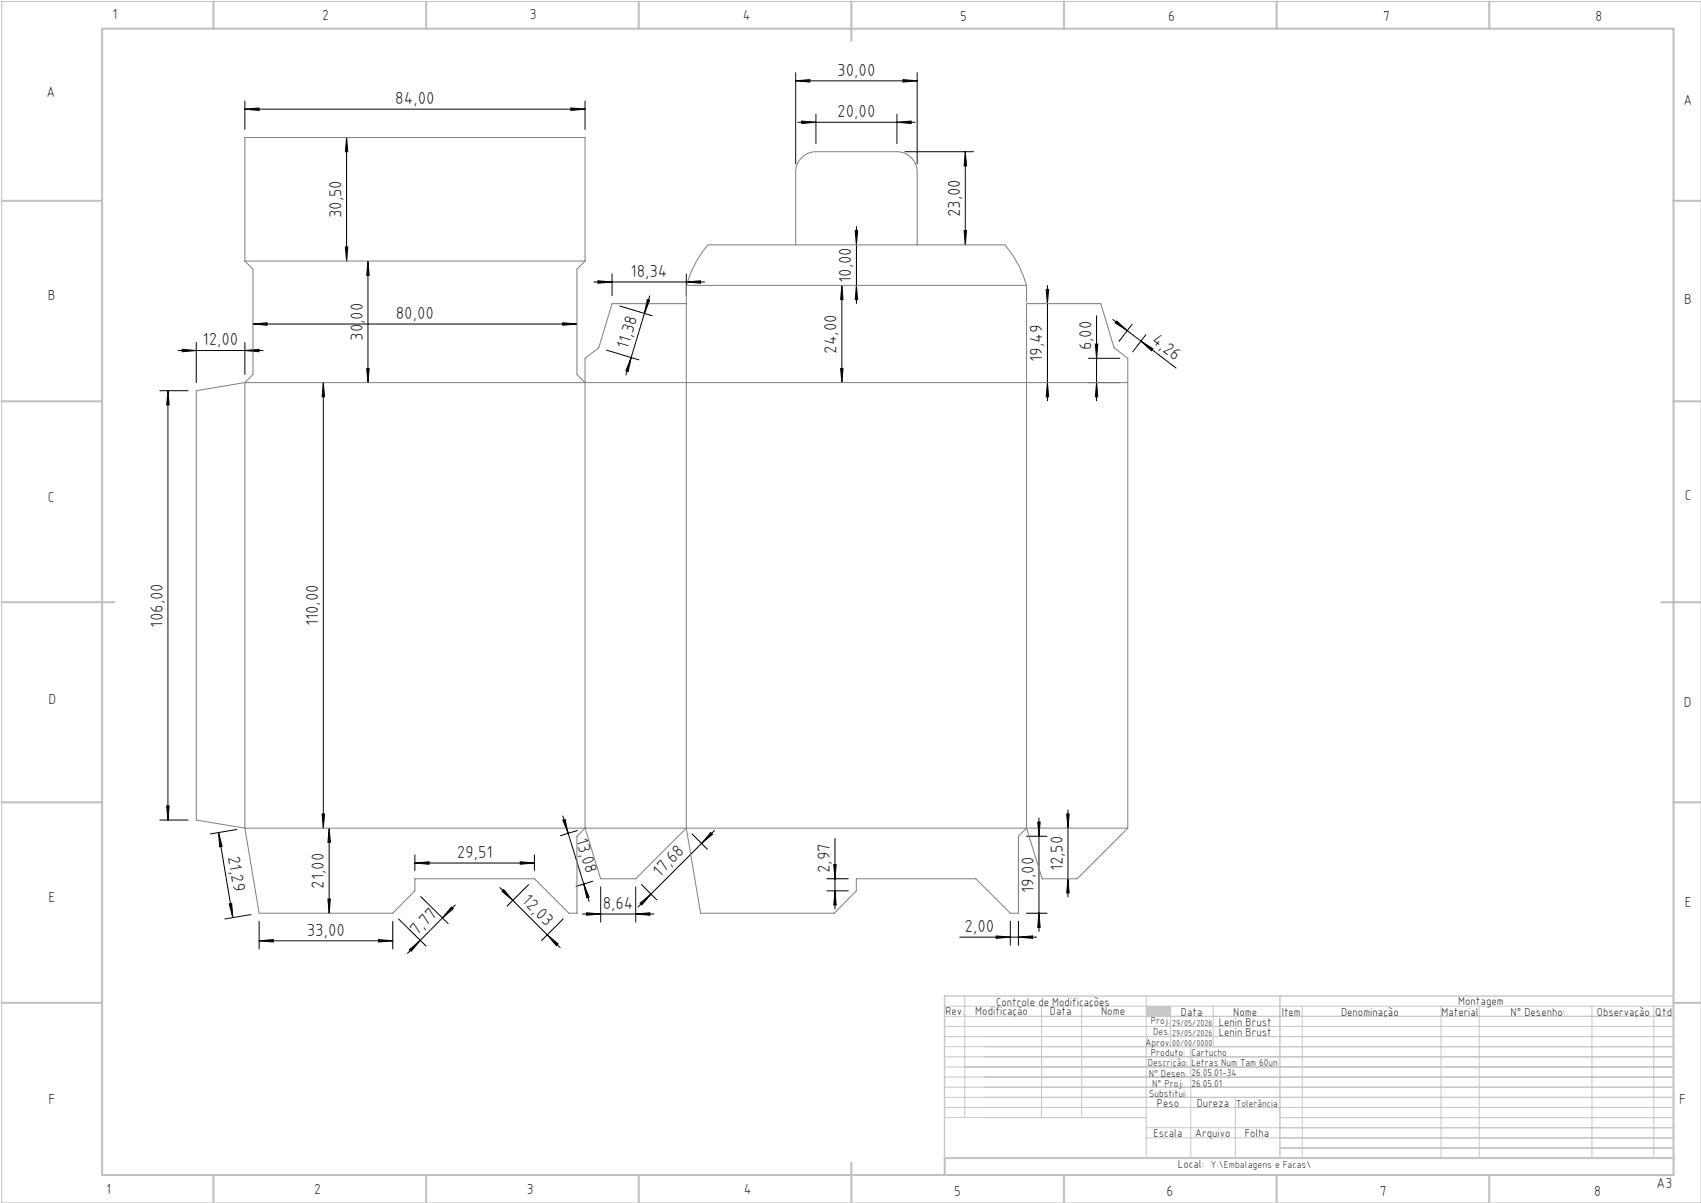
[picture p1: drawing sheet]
<svg xmlns="http://www.w3.org/2000/svg" width="420mm" height="297mm" viewBox="0 0 420 297" stroke-linecap="round" stroke-linejoin="round" font-family="sans-serif">
<path d="M.4 .4h419.6v296.6h-419.6z" fill="none" stroke="#c0c0c0" stroke-width=".25"/>
<g fill="none" stroke="#c0c0c0" stroke-width=".5">
<path d="M25.2 7.1h388v283h-388zM52.7 .4v6.7M105.2 .4v6.7M157.7 .4v6.7M210.2 .4v9.7M262.7 .4v6.7M315.2 .4v6.7M367.7 .4v6.7M.4 49.6h24.8M413.2 49.6h6.8M.4 99.1h24.8M413.2 99.1h6.8"/>
<path d="M.4 148.7h27.8M410.2 148.7h9.8M.4 198.1h24.8M413.2 198.1h6.8M.4 247.6h24.8M413.2 247.6h6.8M52.7 290.1v6.9M105.2 290.1v6.9M157.7 290.1v6.9M210.2 287.1v9.9M262.7 290.1v6.9M315.2 290.1v6.9"/>
<path d="M367.7 290.1v6.9M413.2 285.9h-179.9v4.2"/>
</g>
<g fill="none" stroke="#c3c8d2" stroke-width=".25">
<path d="M233.2 250.9h180M233.2 248.4h180M233.2 253.4h180M233.2 255.9h180M233.2 258.4h180M238.2 245.9v30M257.2 248.4v27.5M267.1 248.4v27.5M283 245.9v40M289 248.4v10M294 258.4v27.5M299.6 248.4v10"/>
<path d="M321.5 248.4v37.5M355.8 248.4v37.5M365.2 248.4v37.5M393.1 248.4v37.5M408.3 248.4v37.5M233.2 260.9h180M233.2 263.4h180M233.2 265.9h180M233.2 268.4h180M233.2 270.9h180M233.2 273.4h180M233.2 275.9h49.8"/>
<path d="M283 278.4h130.2M305 270.9v15M316 275.9h97.2M283 280.9h130.2M316 283.4h97.2"/>
</g>
<path d="M233.2 245.9h180v40h-180zM316 245.9v40" fill="none" stroke="#c3c8d2" stroke-width=".35"/>
<path d="M283 248.4h6v2.5h-6z" fill-rule="evenodd" fill="#c3c8d2"/>
<g fill="none" stroke="#000" stroke-width=".25">
<path d="M196.5 20l3.5-.3v.6zM196.5 18v22.5M196.5 20h30M223 19.7l3.5 .3-3.5 .3zM226.5 18v22.5M60.5 27l3.5-.3v.6zM60.5 25v7M60.5 27h84M85.6 34l.3 3.5h-.6zM85.6 34v30.5M141 26.7l3.5 .3-3.5 .3zM144.5 25v7"/>
<path d="M197 30.2h29M198 29.9l3.5 .3-3.5 .3zM201.5 28.2v7.3M221.5 30.2l3.5-.3v.6zM221.5 28.2v7.3M223.5 37.5h16.9M238.4 37.5l.3 3.5h-.6zM238.4 37.5v23M211.2 57h.6l-.3 3.5zM211.5 56v19M238.1 57h.6l-.3 3.5zM62.5 80l3.5-.3v.6z"/>
<path d="M62.5 80h80M85.3 61h.6l-.3 3.5zM90.8 64.5l.3 3.5h-.6zM90.8 64.5v30M139 79.7l3.5 .3-3.5 .3zM146.6 69.6h27.4M147.6 69.3l3.5 .3-3.5 .3zM151.1 67.6v5.4M153 75.5l8 2.5M159.8 73.9l.6 .2-1.3 3.3zM160.4 73.1l-5.9 19.5M169.5 69.6l3.5-.3v.6z"/>
<path d="M169.5 67.6v5.4M207.9 70.5l.3 3.5h-.6zM207.9 70.5v24M211.5 70.5l.3 3.5h-.6zM258.3 71.5h.6l-.3 3.5zM258.6 70.5v28.5M270.8 77.9v21.1M274.8 78.9l6.9 5.3M275.7 79.3l2.6 2.3-2.9-1.9zM39.5 96.5h7M41.5 96.5l.3 3.5h-.6zM41.5 96.5v106"/>
<path d="M44 86.5h21M45 86.2l3.5 .3-3.5 .3zM48.5 84.5v10M60.5 86.5l3.5-.3v.6zM60.5 84.5v8M79.8 94.5l.3 3.5h-.6zM79.8 94.5v110M90.5 91h.6l-.3 3.5zM149.8 86.4l8 2.4M155.8 88.3l-.7 3.4-.6-.2zM207.6 91h.6l-.3 3.5zM258.6 94.5l.3 3.5h-.6z"/>
<path d="M268.8 94.5h7.7M268.8 88.5h7.7M270.5 85h.6l-.3 3.5zM270.8 94.5l.3 3.5h-.6zM279.6 80l-3.3 4.3M281.7 84.2l3 1.9-.4 .5zM281.7 84.2l8.7 6.7M282.9 82.6l-3.2 4.3M41.2 199h.6l-.3 3.5zM263.7 200v21.5M39.5 202.5h7M54 205.5l.8 3.4-.6 .1z"/>
<path d="M54 205.5l3.5 21M58.5 204.8l-6.5 1.1M79.5 201h.6l-.3 3.5zM81.3 204.5l.3 3.5h-.6zM81.3 204.5v21M102.4 213.1l3.5-.3v.6zM102.4 211.1v3.9M102.4 213.1h29.5M123.4 219.1l14.9 14.9M124.4 219.6l2.2 2.7-2.7-2.3zM128.4 212.8l3.5 .3-3.5 .3zM130.5 218.4l-5.3 5.3"/>
<path d="M131.9 211.1v3.9M139 201.4l6.5 21.1M139 202.5l.5-.2 .8 3.4zM142.6 205l-4.2 1.3M144.1 218.2l1.4 3.3-.6 .2zM146.4 217.5l-4.2 1.3M148.3 219v8.7M157 219v8.7M158.4 218.4l3.7 3.7M170.9 205.9l3.7 3.7M175.5 205.5l.4 .5-2.7 2.2zM176.4 205l-18.9 18.9"/>
<path d="M204.2 217h5.2M204.2 219.9h5.2M205.9 213.5h.6l-.3 3.5zM206.2 219.9l.3 3.5h-.6zM206.2 207v17.4M253.5 206.5h5M256.2 203h.6l-.3 3.5zM256.5 202v28M263.4 201h.6l-.3 3.5zM263.7 217l.3 3.5h-.6zM56.6 223.1l.6-.1 .3 3.5zM62 225.8l-6.5 1.1"/>
<path d="M64 232.3l3.5-.3v.6zM64 227.5v6.8M64 232.3h33M81 222h.6l-.3 3.5zM93.5 232l3.5 .3-3.5 .3zM97 227.5v6.8M98.4 226.9l6.8 6.7M101.1 234.4l2.7-2.2-2.3 2.7zM103.9 221.3l6.8 6.7M111.5 223.9l.4 .4-2.7 2.3zM112.4 223.4l-11.8 12M135.1 230.8l2.7 2.3-.4 .4z"/>
<path d="M139 226.9l-5.3 5.3M143.8 225.7h17.7M144.8 225.4l3.5 .3-3.5 .3zM157 225.7l3.5-.3v.6zM158 223l2.7-2.3-2.2 2.7zM237 231.4h19M246 231.1l3.5 .3-3.5 .3zM249.5 227.5v5.9M251.5 231.4l3.5-.3v.6zM251.5 227.5v5.9M253.5 225.5h5M256.5 225.5l.3 3.5h-.6z"/>
</g>
<g fill="none" stroke="#808080" stroke-width=".25">
<path d="M60.5 64.5v-30.5h84v30.5M60.5 64.5h84M60.5 64.5l2 2v26l-2 2M144.5 64.5l-2 2v26l2 2M169.5 75h-18.4l-3.3 10.9-3.3 2.6v116M169.5 70.5h84M169.5 70.5v134M196.5 60.5v-18a5 5 0 0 1 5-5h20a5 5 0 0 1 5 5v18M253.5 70.5a26.8 26.8 0 0 0-5.3-10h-73.4a26.7 26.7 0 0 0-5.3 10M253.5 70.5v4M60.5 94.5h218M60.5 94.5v110"/>
<path d="M60.5 94.5l-12 2v106l12 2M60.5 204.5h218M60.5 204.5l3.5 21h33l5.4-5.6v-2.9h29.5l8.6 8.5h2v-19l2-2M144.5 204.5l3.8 12.5h8.7l12.5-12.5M169.5 204.5l3.5 21h33l5.4-5.6v-2.9h29.5l8.6 8.5h2v-19l2-2M253.5 204.5v-129.5h18.3l3.3 10.9 3.4 2.6v116M253.5 204.5l3.8 12.5h8.7l12.5-12.5"/>
</g>
<g fill="#000">
<path d="M85.6 34l.3 3.5h-.6zM85.3 61h.6l-.3 3.5zM90.8 64.5l.3 3.5h-.6zM90.5 91h.6l-.3 3.5zM79.8 94.5l.3 3.5h-.6zM79.5 201h.6l-.3 3.5zM238.4 37.5l.3 3.5h-.6zM238.1 57h.6l-.3 3.5zM211.2 57h.6l-.3 3.5zM211.5 70.5l.3 3.5h-.6zM207.9 70.5l.3 3.5h-.6zM207.6 91h.6l-.3 3.5zM81.3 204.5l.3 3.5h-.6zM81 222h.6l-.3 3.5zM205.9 213.5h.6l-.3 3.5zM206.2 219.9l.3 3.5h-.6zM256.2 203h.6l-.3 3.5zM256.5 225.5l.3 3.5h-.6zM263.4 201h.6l-.3 3.5zM263.7 217l.3 3.5h-.6z"/>
<path d="M141 26.7l3.5 .3-3.5 .3zM60.5 27l3.5-.3v.6zM60.5 86.5l3.5-.3v.6zM45 86.2l3.5 .3-3.5 .3zM169.5 69.6l3.5-.3v.6zM147.6 69.3l3.5 .3-3.5 .3zM128.4 212.8l3.5 .3-3.5 .3zM102.4 213.1l3.5-.3v.6zM251.5 231.4l3.5-.3v.6zM246 231.1l3.5 .3-3.5 .3zM157 225.7l3.5-.3v.6zM144.8 225.4l3.5 .3-3.5 .3z"/>
<path d="M198 29.9l3.5 .3-3.5 .3zM221.5 30.2l3.5-.3v.6zM196.5 20l3.5-.3v.6zM223 19.7l3.5 .3-3.5 .3z"/>
<path d="M62.5 80l3.5-.3v.6zM139 79.7l3.5 .3-3.5 .3z"/>
<path d="M159.8 73.9l.6 .2-1.3 3.3zM155.8 88.3l-.7 3.4-.6-.2z"/>
<path d="M258.3 71.5h.6l-.3 3.5zM258.6 94.5l.3 3.5h-.6z"/>
<path d="M275.7 79.3l2.6 2.3-2.9-1.9zM281.7 84.2l3 1.9-.4 .5z"/>
<path d="M41.2 199h.6l-.3 3.5zM41.5 96.5l.3 3.5h-.6zM270.8 94.5l.3 3.5h-.6zM270.5 85h.6l-.3 3.5z"/>
<path d="M54 205.5l.8 3.4-.6 .1zM56.6 223.1l.6-.1 .3 3.5z"/>
<path d="M139 202.5l.5-.2 .8 3.4zM144.1 218.2l1.4 3.3-.6 .2z"/>
<path d="M93.5 232l3.5 .3-3.5 .3zM64 232.3l3.5-.3v.6z"/>
<path d="M101.1 234.4l2.7-2.2-2.3 2.7zM111.5 223.9l.4 .4-2.7 2.3z"/>
<path d="M124.4 219.6l2.2 2.7-2.7-2.3zM135.1 230.8l2.7 2.3-.4 .4z"/>
<path d="M158 223l2.7-2.3-2.2 2.7zM175.5 205.5l.4 .5-2.7 2.2z"/>
</g>
<g font-size="4.3">
<text x="206.7" y="18.7">30,00</text>
<text x="97.6" y="25.7">84,00</text>
<text x="206.7" y="28.9">20,00</text>
<text x="84.3" y="53.9" transform="rotate(-90 84.3 53.9)">30,50</text>
<text x="237.1" y="53.7" transform="rotate(-90 237.1 53.7)">23,00</text>
<text x="155.7" y="68.3">18,34</text>
<text x="210.2" y="69.9" transform="rotate(-90 210.2 69.9)">10,00</text>
<text x="97.7" y="78.7">80,00</text>
<text x="50" y="85.3">12,00</text>
<text x="89.6" y="84.2" transform="rotate(-90 89.6 84.2)">30,00</text>
<text x="155.1" y="86.4" transform="rotate(-73 155.1 86.4)">11,38</text>
<text x="206.6" y="87.3" transform="rotate(-90 206.6 87.3)">24,00</text>
<text x="257.3" y="89.3" transform="rotate(-90 257.3 89.3)">19,49</text>
<text x="269.5" y="86.5" transform="rotate(-90 269.5 86.5)">6,00</text>
<text x="284.1" y="84.5" transform="rotate(37 284.1 84.5)">4,26</text>
<text x="40.2" y="154.9" transform="rotate(-90 40.2 154.9)">106,00</text>
<text x="78.5" y="154.6" transform="rotate(-90 78.5 154.6)">110,00</text>
<text x="142.1" y="207.4" transform="rotate(73 142.1 207.4)">13,08</text>
<text x="56.3" y="211.5" transform="rotate(80 56.3 211.5)">21,29</text>
<text x="112.8" y="211.8">29,51</text>
<text x="204.9" y="215.6" transform="rotate(-90 204.9 215.6)">2,97</text>
<text x="262.4" y="215.1" transform="rotate(-90 262.4 215.1)">12,50</text>
<text x="80" y="219.4" transform="rotate(-90 80 219.4)">21,00</text>
<text x="162.9" y="216.7" transform="rotate(-45 162.9 216.7)">17,68</text>
<text x="255.2" y="220.4" transform="rotate(-90 255.2 220.4)">19,00</text>
<text x="128.7" y="222.5" transform="rotate(45 128.7 222.5)">12,03</text>
<text x="148.8" y="224.4">8,64</text>
<text x="75.8" y="231">33,00</text>
<text x="103" y="231.1" transform="rotate(-45 103 231.1)">7,77</text>
<text x="238.2" y="230.1">2,00</text>
</g>
<g font-size="3.6">
<text x="27.8" y="4.8">1</text>
<text x="79.5" y="4.9">2</text>
<text x="130.8" y="4.8">3</text>
<text x="183.4" y="4.9">4</text>
<text x="237.1" y="5.1">5</text>
<text x="288.4" y="5.2">6</text>
<text x="341.5" y="5.1">7</text>
<text x="394" y="5.2">8</text>
<text x="11.5" y="24">A</text>
<text x="415.7" y="25.8">A</text>
<text x="11.8" y="74.1">B</text>
<text x="415.8" y="75.1">B</text>
<text x="11.8" y="124">C</text>
<text x="416" y="123.5">C</text>
<text x="12" y="173.7">D</text>
<text x="415.8" y="174.7">D</text>
<text x="12" y="222.6">E</text>
<text x="416" y="223.9">E</text>
<text x="12" y="272.6">F</text>
<text x="414.6" y="272.6">F</text>
<text x="409" y="293.3">A3</text>
<text x="26.2" y="294.8">1</text>
<text x="77.6" y="294.8">2</text>
<text x="130.1" y="294.8">3</text>
<text x="183.7" y="294.7">4</text>
<text x="235.6" y="295.2">5</text>
<text x="288" y="295.2">6</text>
<text x="340.7" y="295.2">7</text>
<text x="393.6" y="295.2">8</text>
</g>
<g font-size="2.9">
<text x="240.8" y="250.6">Modificação</text>
<text x="259.2" y="250.6">Data</text>
<text x="271.9" y="250.6">Nome</text>
<text x="290.9" y="288.4">Local:</text>
</g>
<g font-size="2.8">
<text x="233.4" y="250.6">Rev.</text>
<text x="246" y="248.4">Controle de Modificações</text>
<text x="291.6" y="250.8">Data</text>
<text x="304.5" y="250.8">Nome</text>
<text x="316.5" y="250.9">Item</text>
<text x="331.1" y="250.9">Denominação</text>
<text x="355.9" y="250.9">Material</text>
<text x="360.1" y="248.2">Montagem</text>
<text x="373" y="250.9">N° Desenho:</text>
<text x="394.3" y="250.9">Observação</text>
<text x="408.7" y="250.9">Qtd</text>
<text x="300.9" y="253.3">Lenin Brust</text>
<text x="300.9" y="255.8">Lenin Brust</text>
<text x="285.6" y="273.3">Peso</text>
<text x="295.5" y="273.3">Dureza</text>
<text x="284.8" y="280.8">Escala</text>
<text x="295.1" y="280.8">Arquivo</text>
<text x="307.3" y="280.8">Folha</text>
</g>
<g font-size="2.5">
<text x="284.1" y="252.9">Proj.</text>
<text x="284.8" y="255.5">Des.</text>
<text x="282.8" y="258.3">Aprov.</text>
<text x="283.4" y="263.3">Descrição:</text>
<text x="284.2" y="260.7">Produto:</text>
<text x="294.2" y="263.2">Letras Num Tam 60un</text>
<text x="294.2" y="260.6">Cartucho</text>
<text x="283.7" y="265.9">N° Desen:</text>
<text x="284.5" y="268.3">N° Proj:</text>
<text x="294.2" y="268.3">26.05.01</text>
<text x="294.2" y="265.8">26.05.01-34</text>
<text x="283.7" y="270.9">Substitui:</text>
<text x="305.2" y="273.3">Tolerância</text>
<text x="298.9" y="288.4">Y:\Embalagens e Facas\</text>
</g>
<g font-size="2.1">
<text x="289.4" y="253.3">29/05/2026</text>
<text x="289.4" y="255.8">29/05/2026</text>
<text x="289.4" y="258.3">00/00/0000</text>
</g>
</svg>
